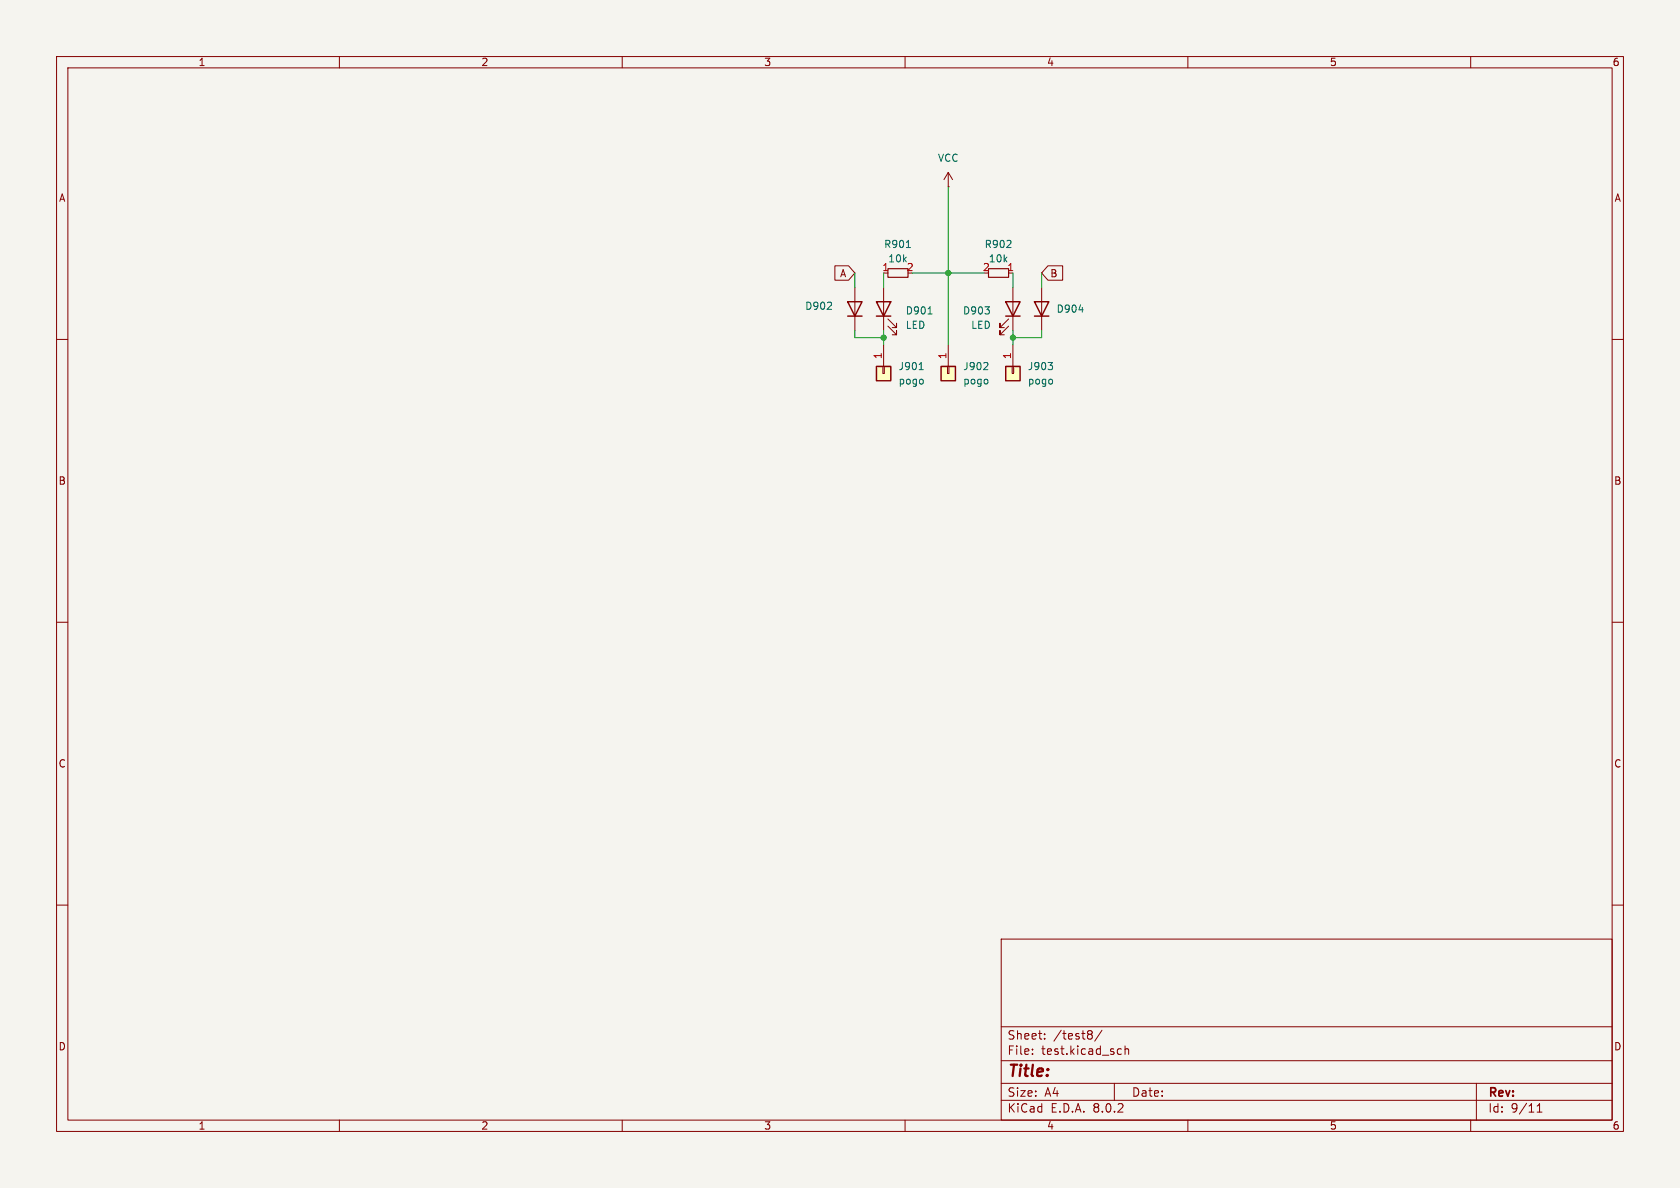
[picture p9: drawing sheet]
<svg xmlns="http://www.w3.org/2000/svg" width="297mm" height="210mm" viewBox="0 0 297 210" stroke-linecap="round" stroke-linejoin="round" font-family="sans-serif">
<path d="M0 0h297v210h-297z" fill="#f5f4ef" stroke="#f5f4ef" stroke-width=".18"/>
<g fill="none" stroke="#840000" stroke-width=".18">
<path d="M10 10h277v190h-277zM12 12h273v186h-273zM60 10v2M110 10v2M160 10v2M210 10v2M260 10v2M167.6 33h.1M167.6 30.5l-.7 1.3M167.6 30.5v2.5M167.6 30.5l.8 1.3M10 60h2"/>
<path d="M156.2 50.8v7.6M157 57.7l1.5 1.5v-.8v.8h-.8M157 56.4l1.5 1.5v-.7v.7h-.8M178.3 57.7l-1.5 1.5v-.8v.8h.7M178.3 56.4l-1.5 1.5v-.7v.7h.7M179.1 50.8v7.6M285 60h2M10 110h2M285 110h2M10 160h2M285 160h2M177 166h108v32h-108z"/>
<path d="M60 198v2M110 198v2M160 198v2M177 194.5h108M177 191.5h108M177 187.5h108M177 181.5h108M182.5 186.3v.1M182.5 185.5v.1M184.7 183.6v.1M184.7 182.8v.1M192.5 182.2l.5 .1 .1 .2-.3 .3"/>
<path d="M192.5 182.8h.3M192.8 182.8l.2 .2 .1 .4-.1 .2-.5 .1M194.8 182.1l-1.3 2M197 191.5v3M197.8 185.4l.4 .1M198.2 186.3l-.4 .1M198.9 185.5l.2-.1 .4 .1v.9M198.9 184.9v1.5M210 198v2M260 198v2M261 191.5v6.5M271.7 196.6h.9"/>
<path d="M271.7 195.5l.5-.4v1.5"/>
</g>
<path d="M157 47.5h3.5v1.5h-3.5zM174.8 47.5h3.5v1.5h-3.5z" fill="none" stroke="#840000" stroke-width=".2"/>
<path d="M160.2 43.8h.8M164.1 55.5h.7" fill="none" stroke="#006464" stroke-width=".18"/>
<path d="M154.9 53.3h2.6l-1.3 2.6zM154.9 55.9h2.6M177.8 53.3h2.5l-1.2 2.6zM177.8 55.9h2.5" fill="none" stroke="#840000" stroke-width=".25"/>
<path d="M154.9 64.8h2.6v2.5h-2.6z" fill="#ffffc2"/>
<path d="M156.1 64.8h.2v1.2h-.2zM156.2 61v3.8" fill="none" stroke="#840000" stroke-width=".18"/>
<path d="M154.9 64.8h2.6v2.5h-2.6z" fill="none" stroke="#840000" stroke-width=".25"/>
<path d="M162.5 65.3h.7" fill="none" stroke="#006464" stroke-width=".18"/>
<path d="M166.4 64.8h2.5v2.5h-2.5z" fill="#ffffc2"/>
<path d="M167.5 64.8h.3v1.2h-.3zM167.6 61v3.8" fill="none" stroke="#840000" stroke-width=".18"/>
<path d="M166.4 64.8h2.5v2.5h-2.5z" fill="none" stroke="#840000" stroke-width=".25"/>
<path d="M174.5 64.1l.1 .2v.3l-.7 .7h.7" fill="none" stroke="#006464" stroke-width=".18"/>
<path d="M177.8 64.8h2.5v2.5h-2.5z" fill="#ffffc2"/>
<path d="M147.6 47h2.4l1.1 1.3-1.1 1.2h-2.4zM151.1 50.8v7.6M184.1 50.8v7.6M185.3 47h2.6v2.5h-2.6l-1.2-1.2zM178.9 64.8h.3v1.2h-.3zM179.1 61v3.8" fill="none" stroke="#840000" stroke-width=".18"/>
<path d="M149.9 53.3h2.5l-1.3 2.6zM149.9 55.9h2.5M182.9 53.3h2.5l-1.3 2.6zM182.9 55.9h2.5M177.8 64.8h2.5v2.5h-2.5z" fill="none" stroke="#840000" stroke-width=".25"/>
<path d="M190.7 54.8h.8M185.3 64.1h.8l-.4 .5M186 64.6l.1 .2-.1 .5" fill="none" stroke="#006464" stroke-width=".18"/>
<path d="M167.6 33v28M151.1 58.4v1.3h5.1M151.1 48.3v2.5M156.2 48.3v2.5M156.2 58.4v2.6M161.3 48.3h12.7M179.1 48.3v2.5M179.1 58.4v2.6M184.1 58.4v1.3h-5M184.1 48.3v2.5" fill="none" stroke="#009600" stroke-width=".18"/>
<g fill="#009600" stroke="#009600" stroke-width=".18">
<circle cx="167.6" cy="48.3" r=".46"/>
<circle cx="156.2" cy="59.7" r=".46"/>
<circle cx="179.1" cy="59.7" r=".46"/>
</g>
<text font-size="2.8" fill="#840000" x="178" y="190.9">Title:</text>
<g font-size="2.1" fill="#840000">
<text x="178" y="184">Sheet:</text>
<text x="186.2" y="184">/test8/</text>
<text x="178" y="186.7">File:</text>
<text x="184.1" y="186.7">test.kicad_sch</text>
<text x="178" y="196.9">KiCad</text>
<text x="178" y="194.1">Size:</text>
<text x="184.7" y="194.1">A4</text>
<text x="185.7" y="196.9">E.D.A.</text>
<text x="193.3" y="196.9">8.0.2</text>
<text x="200" y="194.1">Date:</text>
<text x="263" y="194.3">Rev:</text>
<text x="263" y="196.9">Id:</text>
<text x="267.1" y="196.9">9/11</text>
</g>
<g font-size="1.8" fill="#840000">
<text x="35" y="11.9">1</text>
<text x="85" y="11.9">2</text>
<text x="135" y="11.9">3</text>
<text x="185" y="11.9">4</text>
<text x="235" y="11.9">5</text>
<text x="285" y="11.9">6</text>
<text x="10.3" y="35.9">A</text>
<text x="285.3" y="35.9">A</text>
<text x="148.4" y="49.2">A</text>
<text x="185.6" y="49.2">B</text>
<text x="10.3" y="85.9">B</text>
<text x="285.3" y="85.9">B</text>
<text x="10.3" y="135.9">C</text>
<text x="285.3" y="135.9">C</text>
<text x="10.3" y="185.9">D</text>
<text x="285.3" y="185.9">D</text>
<text x="35" y="199.9">1</text>
<text x="85" y="199.9">2</text>
<text x="135" y="199.9">3</text>
<text x="185" y="199.9">4</text>
<text x="235" y="199.9">5</text>
<text x="285" y="199.9">6</text>
</g>
<g font-size="1.8" fill="#006464">
<text x="165.7" y="28.8">VCC</text>
<text x="156.2" y="44">R901</text>
<text x="156.9" y="46.6">10k</text>
<text x="174" y="44">R902</text>
<text x="174.7" y="46.6">10k</text>
<text x="142.2" y="55">D902</text>
<text x="160" y="55.8">D901</text>
<text x="160" y="58.3">LED</text>
<text x="170.1" y="55.8">D903</text>
<text x="171.6" y="58.3">LED</text>
<text x="186.7" y="55.5">D904</text>
<text x="158.8" y="65.6">J901</text>
<text x="170.2" y="65.6">J902</text>
<text x="181.6" y="65.6">J903</text>
<text x="158.8" y="68.2">pogo</text>
<text x="170.2" y="68.2">pogo</text>
<text x="181.6" y="68.2">pogo</text>
</g>
<g font-size="1.8" fill="#a90000">
<text x="155.9" y="48">1</text>
<text x="160.2" y="48">2</text>
<text x="173.7" y="48">2</text>
<text x="178" y="48">1</text>
<text x="156" y="63.6" transform="rotate(-90 156 63.6)">1</text>
<text x="167.4" y="63.6" transform="rotate(-90 167.4 63.6)">1</text>
<text x="178.8" y="63.6" transform="rotate(-90 178.8 63.6)">1</text>
</g>
</svg>
